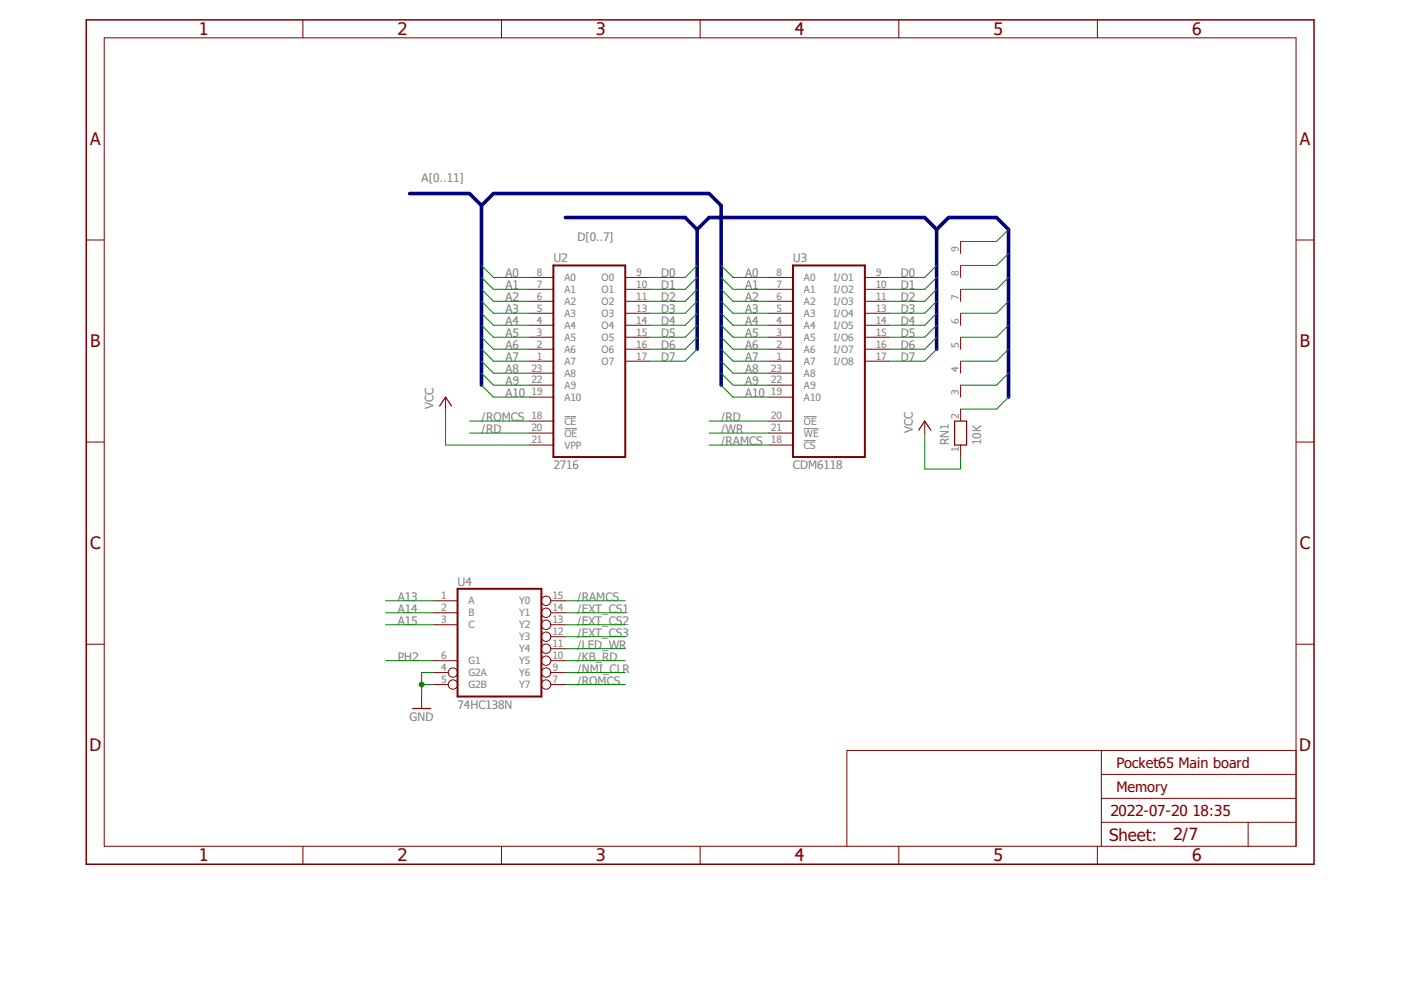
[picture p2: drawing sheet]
<svg xmlns="http://www.w3.org/2000/svg" width="297mm" height="210mm" viewBox="0 0 297 210" stroke-linecap="round" stroke-linejoin="round" font-family="sans-serif">
<path d="M119.7 88.3h2.4M119.7 90.9h2.7M170.5 88.3h2.6M170.5 90.9h3.1M170.5 93.4h2.4" fill="none" stroke="#808080" stroke-width=".21"/>
<path d="M117.3 56.3h15.3v40.6h-15.3zM168.1 56.3h15.3v40.6h-15.3zM97 124.8h17.8v22.9h-17.8z" fill="none" stroke="#800000" stroke-width=".42"/>
<g fill="none" stroke="#800000" stroke-width=".21">
<path d="M22.1 8h252.7v171.4h-252.7zM64.2 4.2v3.8M106.3 4.2v3.8M148.4 4.2v3.8M190.6 4.2v3.8M232.7 4.2v3.8M18.3 50.9h3.8M112.2 58.8h5.1M132.6 58.8h5M163 58.8h5.1M183.4 58.8h5M203.7 51.2v2.5"/>
<path d="M203.7 56.3v2.5M274.8 50.9h3.8M112.2 76.6h5.1M112.2 74h5.1M112.2 71.5h5.1M112.2 69h5.1M112.2 66.4h5.1M112.2 63.9h5.1M112.2 61.3h5.1M112.2 79.1h5.1M132.6 76.6h5M132.6 74h5"/>
<path d="M132.6 71.5h5M132.6 69h5M132.6 66.4h5M132.6 63.9h5M132.6 61.3h5M163 76.6h5.1M163 74h5.1M163 71.5h5.1M163 69h5.1M163 66.4h5.1M163 63.9h5.1M163 61.3h5.1"/>
<path d="M163 79.1h5.1M183.4 76.6h5M183.4 74h5M183.4 71.5h5M183.4 69h5M183.4 66.4h5M183.4 63.9h5M183.4 61.3h5M203.7 61.3v2.6M203.7 66.4v2.6M203.7 71.5v2.5M203.7 76.6v2.5"/>
<path d="M18.3 93.7h3.8M94.5 84.2v2.5M112.2 89.3h5.1M112.2 84.2h5.1M112.2 91.8h5.1M112.2 94.4h5.1M112.2 81.7h5.1M163 89.3h5.1M163 84.2h5.1M163 91.8h5.1M163 94.4h5.1M163 81.7h5.1"/>
<path d="M196.1 89.3v2.5M203.7 81.7v2.5M203.7 86.7v2.6M203.7 94.4v2.5M274.8 93.7h3.8M18.3 136.6h3.8M91.9 127.4h5.1M91.9 129.9h5.1M91.9 132.5h5.1M116.8 127.4h3.1M116.8 129.9h3.1M116.8 132.5h3.1"/>
<path d="M116.8 137.5h3.1M116.8 135h3.1M274.8 136.6h3.8M89.4 147.7v2.5M91.9 142.6h3.1M91.9 145.1h3.1M91.9 140.1h5.1M116.8 142.6h3.1M116.8 145.1h3.1M116.8 140.1h3.1M233.5 159.1v20.3M274.8 159.1h-95.2v20.3"/>
<path d="M64.2 179.4v3.8M106.3 179.4v3.8M148.4 179.4v3.8M190.6 179.4v3.8M232.7 179.4v3.8M233.5 174.3h41.3M233.5 169.3h41.3M233.5 164.2h41.3M264.6 174.3v5.1"/>
<circle cx="115.8" cy="137.5" r=".99"/>
<circle cx="115.8" cy="135" r=".99"/>
<circle cx="115.8" cy="127.4" r=".99"/>
<circle cx="115.8" cy="132.5" r=".99"/>
<circle cx="115.8" cy="129.9" r=".99"/>
<circle cx="96" cy="145.1" r=".99"/>
<circle cx="96" cy="142.6" r=".99"/>
<circle cx="115.8" cy="142.6" r=".99"/>
<circle cx="115.8" cy="140.1" r=".99"/>
<circle cx="115.8" cy="145.1" r=".99"/>
</g>
<path d="M93.2 86.1l1.3-1.9 1.2 1.9M194.8 91.2l1.3-1.9 1.2 1.9M202.4 89.3h2.5v5.1h-2.5zM87.5 150.2h3.8" fill="none" stroke="#800000" stroke-width=".25"/>
<path d="M18.3 4.2h260.3v179h-260.3z" fill="none" stroke="#800000" stroke-width=".32"/>
<path d="M86.8 41h12.7l2.6 2.6M102.1 43.6v38.1M102.1 43.6l2.5-2.6h45.7l2.6 2.6v38.1M119.9 46.1h25.4l2.5 2.6M147.8 48.7v25.3M147.8 48.7l2.5-2.6h45.8l2.5 2.6M198.6 48.7l2.5-2.6h10.2l2.5 2.6v35.5M198.6 48.7v25.3" fill="none" stroke="#000080" stroke-width=".76"/>
<g fill="none" stroke="#008000" stroke-width=".21">
<path d="M102.1 56.3l2.5 2.5h7.6M102.1 58.8l2.5 2.5h7.6M147.8 56.3l-2.5 2.5h-7.7M147.8 58.8l-2.5 2.5h-7.7M152.9 56.3l2.5 2.5h7.6M152.9 58.8l2.5 2.5h7.6M198.6 56.3l-2.5 2.5h-7.7M198.6 58.8l-2.5 2.5h-7.7M213.8 58.8l-2.5 2.5h-7.6M213.8 48.7l-2.5 2.5h-7.6M213.8 53.7l-2.5 2.6h-7.6M102.1 61.3l2.5 2.6h7.6"/>
<path d="M102.1 63.9l2.5 2.5h7.6M102.1 66.4l2.5 2.6h7.6M102.1 69l2.5 2.5h7.6M102.1 71.5l2.5 2.5h7.6M102.1 74l2.5 2.6h7.6M102.1 76.6l2.5 2.5h7.6M102.1 79.1l2.5 2.6h7.6M147.8 61.3l-2.5 2.6h-7.7M147.8 63.9l-2.5 2.5h-7.7M147.8 66.4l-2.5 2.6h-7.7M147.8 69l-2.5 2.5h-7.7M147.8 71.5l-2.5 2.5h-7.7"/>
<path d="M147.8 74l-2.5 2.6h-7.7M152.9 61.3l2.5 2.6h7.6M152.9 63.9l2.5 2.5h7.6M152.9 66.4l2.5 2.6h7.6M152.9 69l2.5 2.5h7.6M152.9 71.5l2.5 2.5h7.6M152.9 74l2.5 2.6h7.6M152.9 76.6l2.5 2.5h7.6M152.9 79.1l2.5 2.6h7.6M198.6 61.3l-2.5 2.6h-7.7M198.6 63.9l-2.5 2.5h-7.7M198.6 66.4l-2.5 2.6h-7.7"/>
<path d="M198.6 69l-2.5 2.5h-7.7M198.6 71.5l-2.5 2.5h-7.7M198.6 74l-2.5 2.6h-7.7M213.8 63.9l-2.5 2.5h-7.6M213.8 69l-2.5 2.5h-7.6M213.8 74l-2.5 2.6h-7.6M213.8 79.1l-2.5 2.6h-7.6M94.5 86.7v7.7h17.7M99.5 91.8h12.7M99.5 89.3h12.7M102.1 81.7l2.5 2.5h7.6M150.3 91.8h12.7"/>
<path d="M150.3 89.3h12.7M150.3 94.4h12.7M152.9 81.7l2.5 2.5h7.6M196.1 91.8v7.6h7.6v-2.5M213.8 84.2l-2.5 2.5h-7.6M81.8 127.4h10.1M81.8 129.9h10.1M81.8 132.5h10.1M119.9 127.4h12.7M119.9 129.9h12.7M119.9 132.5h12.7M119.9 137.5h12.7"/>
<path d="M119.9 135h12.7M81.8 140.1h10.1M89.4 145.1h2.5M91.9 142.6h-2.5v5.1M119.9 145.1h12.7M119.9 140.1h12.7M119.9 142.6h12.7"/>
</g>
<circle cx="89.4" cy="145.1" r=".51" fill="#008000" stroke="#008000" stroke-width=".21"/>
<g font-size="3.7" fill="#800000">
<text x="42.2" y="7.4">1</text>
<text x="84.3" y="7.4">2</text>
<text x="126.4" y="7.4">3</text>
<text x="168.5" y="7.4">4</text>
<text x="210.6" y="7.4">5</text>
<text x="252.7" y="7.4">6</text>
<text x="19.1" y="30.7">A</text>
<text x="275.6" y="30.7">A</text>
<text x="19.1" y="73.6">B</text>
<text x="275.6" y="73.6">B</text>
<text x="19.1" y="116.4">C</text>
<text x="275.6" y="116.4">C</text>
<text x="18.9" y="159.3">D</text>
<text x="275.4" y="159.3">D</text>
<text x="42.2" y="182.6">1</text>
<text x="84.3" y="182.6">2</text>
<text x="126.4" y="182.6">3</text>
<text x="168.5" y="182.6">4</text>
<text x="210.6" y="182.6">5</text>
<text x="252.7" y="182.6">6</text>
</g>
<g font-size="3.6" fill="#800000">
<text x="235.2" y="178.3">Sheet:</text>
<text x="248.8" y="178.2">2/7</text>
</g>
<g font-size="3.2" fill="#800000">
<text x="235.4" y="173.1">2022-07-20</text>
<text x="252.8" y="173.1">18:35</text>
</g>
<g font-size="3.1" fill="#800000">
<text x="236.7" y="162.9">Pocket65 Main board</text>
<text x="236.7" y="168">Memory</text>
</g>
<g font-size="2.5" fill="#808080">
<text x="89.4" y="38.5">A[0..11]</text>
<text x="122.4" y="51.2">D[0..7]</text>
<text x="107.2" y="58.8">A0</text>
<text x="117.3" y="55.6">U2</text>
<text x="140.2" y="58.8">D0</text>
<text x="158" y="58.8">A0</text>
<text x="168.1" y="55.6">U3</text>
<text x="191" y="58.8">D0</text>
<text x="107.2" y="61.4">A1</text>
<text x="107.2" y="63.9">A2</text>
<text x="140.2" y="61.4">D1</text>
<text x="140.2" y="63.9">D2</text>
<text x="158" y="61.4">A1</text>
<text x="158" y="63.9">A2</text>
<text x="191" y="61.4">D1</text>
<text x="191" y="63.9">D2</text>
<text x="107.2" y="66.4">A3</text>
<text x="107.2" y="69">A4</text>
<text x="107.2" y="71.5">A5</text>
<text x="140.2" y="66.4">D3</text>
<text x="140.2" y="69">D4</text>
<text x="140.2" y="71.5">D5</text>
<text x="158" y="66.4">A3</text>
<text x="158" y="69">A4</text>
<text x="158" y="71.5">A5</text>
<text x="191" y="66.4">D3</text>
<text x="191" y="69">D4</text>
<text x="191" y="71.5">D5</text>
<text x="107.2" y="74">A6</text>
<text x="107.2" y="76.6">A7</text>
<text x="140.2" y="74">D6</text>
<text x="140.2" y="76.6">D7</text>
<text x="158" y="74">A6</text>
<text x="158" y="76.6">A7</text>
<text x="191" y="74">D6</text>
<text x="191" y="76.6">D7</text>
<text x="107.2" y="79.1">A8</text>
<text x="107.2" y="81.7">A9</text>
<text x="158" y="79.1">A8</text>
<text x="158" y="81.7">A9</text>
<text x="91.9" y="86.7" transform="rotate(-90 91.9 86.7)">VCC</text>
<text x="102.1" y="89.3">/ROMCS</text>
<text x="107.2" y="84.2">A10</text>
<text x="152.9" y="89.3">/RD</text>
<text x="158" y="84.2">A10</text>
<text x="102.1" y="91.8">/RD</text>
<text x="152.9" y="91.8">/WR</text>
<text x="152.9" y="94.4">/RAMCS</text>
<text x="193.5" y="91.8" transform="rotate(-90 193.5 91.8)">VCC</text>
<text x="201.1" y="94.4" transform="rotate(-90 201.1 94.4)">RN1</text>
<text x="208" y="94.4" transform="rotate(-90 208 94.4)">10K</text>
<text x="117.3" y="99.4">2716</text>
<text x="168.1" y="99.4">CDM6118</text>
<text x="97" y="124.2">U4</text>
<text x="84.3" y="127.4">A13</text>
<text x="84.3" y="129.9">A14</text>
<text x="122.4" y="127.4">/RAMCS</text>
<text x="122.4" y="129.9">/EXT_CS1</text>
<text x="84.3" y="132.5">A15</text>
<text x="122.4" y="137.5">/LED_WR</text>
<text x="122.4" y="132.5">/EXT_CS2</text>
<text x="122.4" y="135">/EXT_CS3</text>
<text x="84.3" y="140.1">PH2</text>
<text x="122.4" y="140.1">/KB_RD</text>
<text x="122.4" y="142.6">/NMI_CLR</text>
<text x="122.4" y="145.1">/ROMCS</text>
<text x="86.9" y="152.8">GND</text>
<text x="97" y="150.2">74HC138N</text>
</g>
<g font-size="2.1" fill="#808080">
<text x="203.3" y="53.4" transform="rotate(-90 203.3 53.4)">9</text>
<text x="113.8" y="58.5">8</text>
<text x="119.7" y="59.6">A0</text>
<text x="127.6" y="59.6">O0</text>
<text x="134.9" y="58.5">9</text>
<text x="164.6" y="58.5">8</text>
<text x="170.5" y="59.6">A0</text>
<text x="176.7" y="59.6">I/O1</text>
<text x="185.7" y="58.5">9</text>
<text x="203.3" y="58.5" transform="rotate(-90 203.3 58.5)">8</text>
<text x="113.8" y="63.5">6</text>
<text x="113.8" y="61">7</text>
<text x="119.7" y="64.7">A2</text>
<text x="119.7" y="62.1">A1</text>
<text x="127.6" y="62.1">O1</text>
<text x="127.6" y="64.7">O2</text>
<text x="134.9" y="61">10</text>
<text x="134.9" y="63.5">11</text>
<text x="164.6" y="61">7</text>
<text x="164.6" y="63.5">6</text>
<text x="170.5" y="62.1">A1</text>
<text x="170.5" y="64.7">A2</text>
<text x="176.7" y="62.1">I/O2</text>
<text x="176.7" y="64.7">I/O3</text>
<text x="185.7" y="61">10</text>
<text x="185.7" y="63.5">11</text>
<text x="203.3" y="63.5" transform="rotate(-90 203.3 63.5)">7</text>
<text x="113.8" y="71.2">3</text>
<text x="113.8" y="68.6">4</text>
<text x="113.8" y="66.1">5</text>
<text x="119.7" y="69.7">A4</text>
<text x="119.7" y="67.2">A3</text>
<text x="127.6" y="67.2">O3</text>
<text x="127.6" y="69.7">O4</text>
<text x="134.9" y="66.1">13</text>
<text x="134.9" y="68.6">14</text>
<text x="134.9" y="71.2">15</text>
<text x="164.6" y="66.1">5</text>
<text x="164.6" y="68.6">4</text>
<text x="164.6" y="71.2">3</text>
<text x="170.5" y="67.2">A3</text>
<text x="170.5" y="69.7">A4</text>
<text x="176.7" y="69.7">I/O5</text>
<text x="176.7" y="67.2">I/O4</text>
<text x="185.7" y="68.6">14</text>
<text x="185.7" y="71.2">15</text>
<text x="185.7" y="66.1">13</text>
<text x="203.3" y="68.6" transform="rotate(-90 203.3 68.6)">6</text>
<text x="113.8" y="76.2">1</text>
<text x="113.8" y="73.7">2</text>
<text x="119.7" y="77.3">A7</text>
<text x="119.7" y="74.8">A6</text>
<text x="119.7" y="72.3">A5</text>
<text x="127.6" y="72.3">O5</text>
<text x="127.6" y="74.8">O6</text>
<text x="127.6" y="77.3">O7</text>
<text x="134.9" y="73.7">16</text>
<text x="134.9" y="76.2">17</text>
<text x="164.6" y="73.7">2</text>
<text x="164.6" y="76.2">1</text>
<text x="170.5" y="72.3">A5</text>
<text x="170.5" y="74.8">A6</text>
<text x="170.5" y="77.3">A7</text>
<text x="176.7" y="72.3">I/O6</text>
<text x="176.7" y="74.8">I/O7</text>
<text x="176.7" y="77.3">I/O8</text>
<text x="185.7" y="73.7">16</text>
<text x="185.7" y="76.2">17</text>
<text x="203.3" y="73.7" transform="rotate(-90 203.3 73.7)">5</text>
<text x="112.7" y="83.8">19</text>
<text x="112.7" y="81.3">22</text>
<text x="112.7" y="78.8">23</text>
<text x="119.7" y="82.4">A9</text>
<text x="119.7" y="79.9">A8</text>
<text x="163.5" y="78.8">23</text>
<text x="163.5" y="81.3">22</text>
<text x="163.5" y="83.8">19</text>
<text x="170.5" y="79.9">A8</text>
<text x="170.5" y="82.4">A9</text>
<text x="203.3" y="83.8" transform="rotate(-90 203.3 83.8)">3</text>
<text x="203.3" y="78.8" transform="rotate(-90 203.3 78.8)">4</text>
<text x="112.7" y="88.9">18</text>
<text x="119.7" y="85">A10</text>
<text x="163.5" y="88.9">20</text>
<text x="170.5" y="85">A10</text>
<text x="203.3" y="88.9" transform="rotate(-90 203.3 88.9)">2</text>
<text x="112.7" y="91.5">20</text>
<text x="112.7" y="94">21</text>
<text x="119.7" y="90">CE</text>
<text x="119.7" y="92.6">OE</text>
<text x="119.7" y="95.1">VPP</text>
<text x="163.5" y="91.5">21</text>
<text x="163.5" y="94">18</text>
<text x="170.5" y="90">OE</text>
<text x="170.5" y="92.6">WE</text>
<text x="170.5" y="95.1">CS</text>
<text x="203.3" y="95.9" transform="rotate(-90 203.3 95.9)">1</text>
<text x="93.5" y="127">1</text>
<text x="93.5" y="129.6">2</text>
<text x="99.4" y="128.1">A</text>
<text x="99.4" y="130.7">B</text>
<text x="110.1" y="130.7">Y1</text>
<text x="110.1" y="128.1">Y0</text>
<text x="117.1" y="129.6">14</text>
<text x="117.1" y="127">15</text>
<text x="93.5" y="132.1">3</text>
<text x="99.4" y="133.2">C</text>
<text x="110.1" y="135.8">Y3</text>
<text x="110.1" y="133.2">Y2</text>
<text x="117.1" y="137.2">11</text>
<text x="117.1" y="134.6">12</text>
<text x="117.1" y="132.1">13</text>
<text x="93.5" y="142.3">4</text>
<text x="93.5" y="139.7">6</text>
<text x="99.4" y="143.4">G2A</text>
<text x="99.4" y="140.8">G1</text>
<text x="110.1" y="143.4">Y6</text>
<text x="110.1" y="140.8">Y5</text>
<text x="110.1" y="138.3">Y4</text>
<text x="117.1" y="142.3">9</text>
<text x="117.1" y="139.7">10</text>
<text x="93.5" y="144.8">5</text>
<text x="99.4" y="145.9">G2B</text>
<text x="110.1" y="145.9">Y7</text>
<text x="117.1" y="144.8">7</text>
</g>
</svg>
